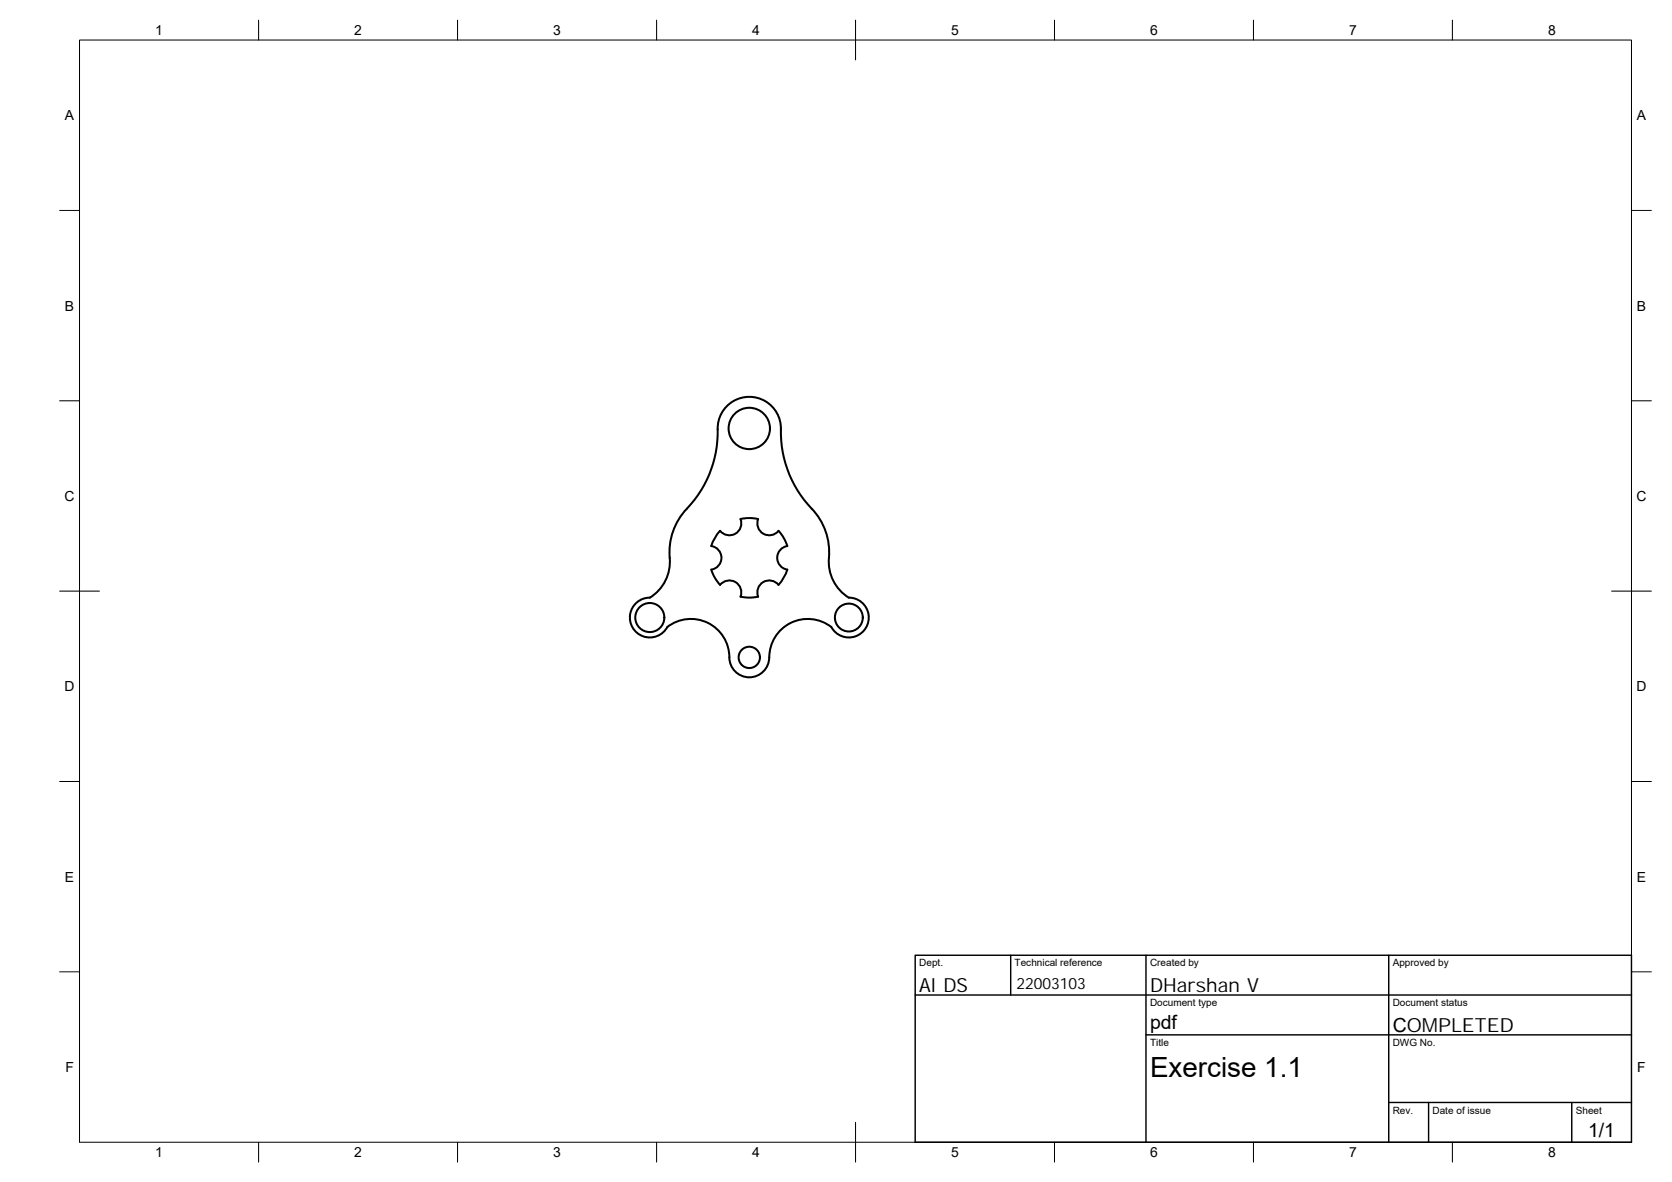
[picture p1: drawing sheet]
<svg xmlns="http://www.w3.org/2000/svg" width="420mm" height="297mm" viewBox="0 0 420 297" stroke-linecap="round" stroke-linejoin="round" font-family="sans-serif">
<!-- layer: Visible -->
<g fill="none" stroke="#000" stroke-width=".51">
<path d="M190.5 130.4l-2.5-.2-1.9 .2a3 3 0 0 1-1.3 3.7 3 3 0 0 1-3.9-.7l-1.4 2.1-.8 1.7a3 3 0 0 1 2.6 3 3 3 0 0 1-2.6 2.9l.8 1.8 1.4 2.1M190.5 130.4a3 3 0 0 0 1.3 3.7 3 3 0 0 0 3.8-.7l1.5 2.1 .7 1.7a3 3 0 0 0-2.5 3 3 3 0 0 0 2.6 2.9l-1.1 2.4-1.2 1.5M167.7 157.5a5 5 0 0 1-8.7 .3 5 5 0 0 1 4.3-7.6 10.9 10.9 0 0 0 4.9-11.1 16.5 16.5 0 0 1 5.4-12.4 28.5 28.5 0 0 0 6.8-19.8 7.9 7.9 0 0 1 8.4-7.2 7.9 7.9 0 0 1 7.4 8.2 28.1 28.1 0 0 0 8.5 20.8 16.4 16.4 0 0 1 3.6 12.6 10.6 10.6 0 0 0 5 8.9 5 5 0 0 1 4.3 7.6 5 5 0 0 1-8.7-.3 9.7 9.7 0 0 0-10.2-1 9.7 9.7 0 0 0-5.4 8.7 5 5 0 0 1-5 5 5 5 0 0 1-5-5 9.7 9.7 0 0 0-5.4-8.7 9.7 9.7 0 0 0-10.2 1.1M181 147a3 3 0 0 1 3.8-.7 3 3 0 0 1 1.3 3.7l2.5 .2 1.9-.3M195.6 147a3 3 0 0 0-3.8-.7 3 3 0 0 0-1.3 3.7"/>
<circle cx="188.3" cy="107.7" r="5.2"/>
<circle cx="163.3" cy="155.2" r="3.7"/>
<circle cx="213.3" cy="155.2" r="3.5"/>
<circle cx="188.3" cy="165.2" r="2.68"/>
</g>
<!-- layer: BORDER -->
<g fill="none" stroke="#000" stroke-width=".25">
<path d="M20 10.1h390v276.9h-390zM65 5.1v5M115 5.1v5M165 5.1v5M215 5.1v10M265 5.1v5M315 5.1v5M365 5.1v5M15 52.9h5M410 52.9h5M15 100.7h5M410 100.7h5"/>
<path d="M15 148.6h10M405 148.6h10M15 196.4h5M410 196.4h5M15 244.2h5M410 244.2h5M65 287v5M115 287v5M165 287v5M215 282.1v9.9M265 287v5M315 287v5"/>
<path d="M365 287v5"/>
</g>
<!-- layer: TITLEBLOCK -->
<path d="M230 240.1h180v46.9h-180zM230 250h180M254 240.1v9.9M288 240.1v46.9M349 240.1v46.9M288 260.1h122M349 277.1h61M359 277.1v9.9M395 277.1v9.9" fill="none" stroke="#000" stroke-width=".36"/>
<text font-size="7" x="289" y="270.6">Exercise 1.1</text>
<g font-size="4.9">
<text x="231" y="249.2">AI DS</text>
<text x="289" y="249.2">DHarshan V</text>
<text x="289" y="258.6">pdf</text>
<text x="350" y="259.4">COMPLETED</text>
<text x="399.1" y="285.7">1/1</text>
</g>
<text font-size="3.9" x="255.4" y="248.4">22003103</text>
<g font-size="3.5">
<text x="39" y="8.8">1</text>
<text x="89" y="8.8">2</text>
<text x="139" y="8.8">3</text>
<text x="189" y="8.8">4</text>
<text x="239" y="8.8">5</text>
<text x="289" y="8.8">6</text>
<text x="339" y="8.8">7</text>
<text x="389" y="8.8">8</text>
<text x="16.3" y="30.2">A</text>
<text x="411.3" y="30.2">A</text>
<text x="16.3" y="78">B</text>
<text x="411.3" y="78">B</text>
<text x="16.2" y="125.9">C</text>
<text x="411.2" y="125.9">C</text>
<text x="16.2" y="173.7">D</text>
<text x="411.2" y="173.7">D</text>
<text x="16.3" y="221.6">E</text>
<text x="411.3" y="221.6">E</text>
<text x="16.4" y="269.4">F</text>
<text x="411.4" y="269.4">F</text>
<text x="39" y="290.8">1</text>
<text x="89" y="290.8">2</text>
<text x="139" y="290.8">3</text>
<text x="189" y="290.8">4</text>
<text x="239" y="290.8">5</text>
<text x="289" y="290.8">6</text>
<text x="339" y="290.8">7</text>
<text x="389" y="290.8">8</text>
</g>
<g font-size="2.5">
<text x="231" y="242.9">Dept.</text>
<text x="255" y="242.9">Technical reference</text>
<text x="289" y="242.9">Created by</text>
<text x="350" y="242.9">Approved by</text>
<text x="289" y="252.8">Document type</text>
<text x="350" y="252.8">Document status</text>
<text x="289" y="262.9">Title</text>
<text x="350" y="262.9">DWG No.</text>
<text x="350" y="279.9">Rev.</text>
<text x="360" y="279.9">Date of issue</text>
<text x="396" y="279.9">Sheet</text>
</g>
</svg>
